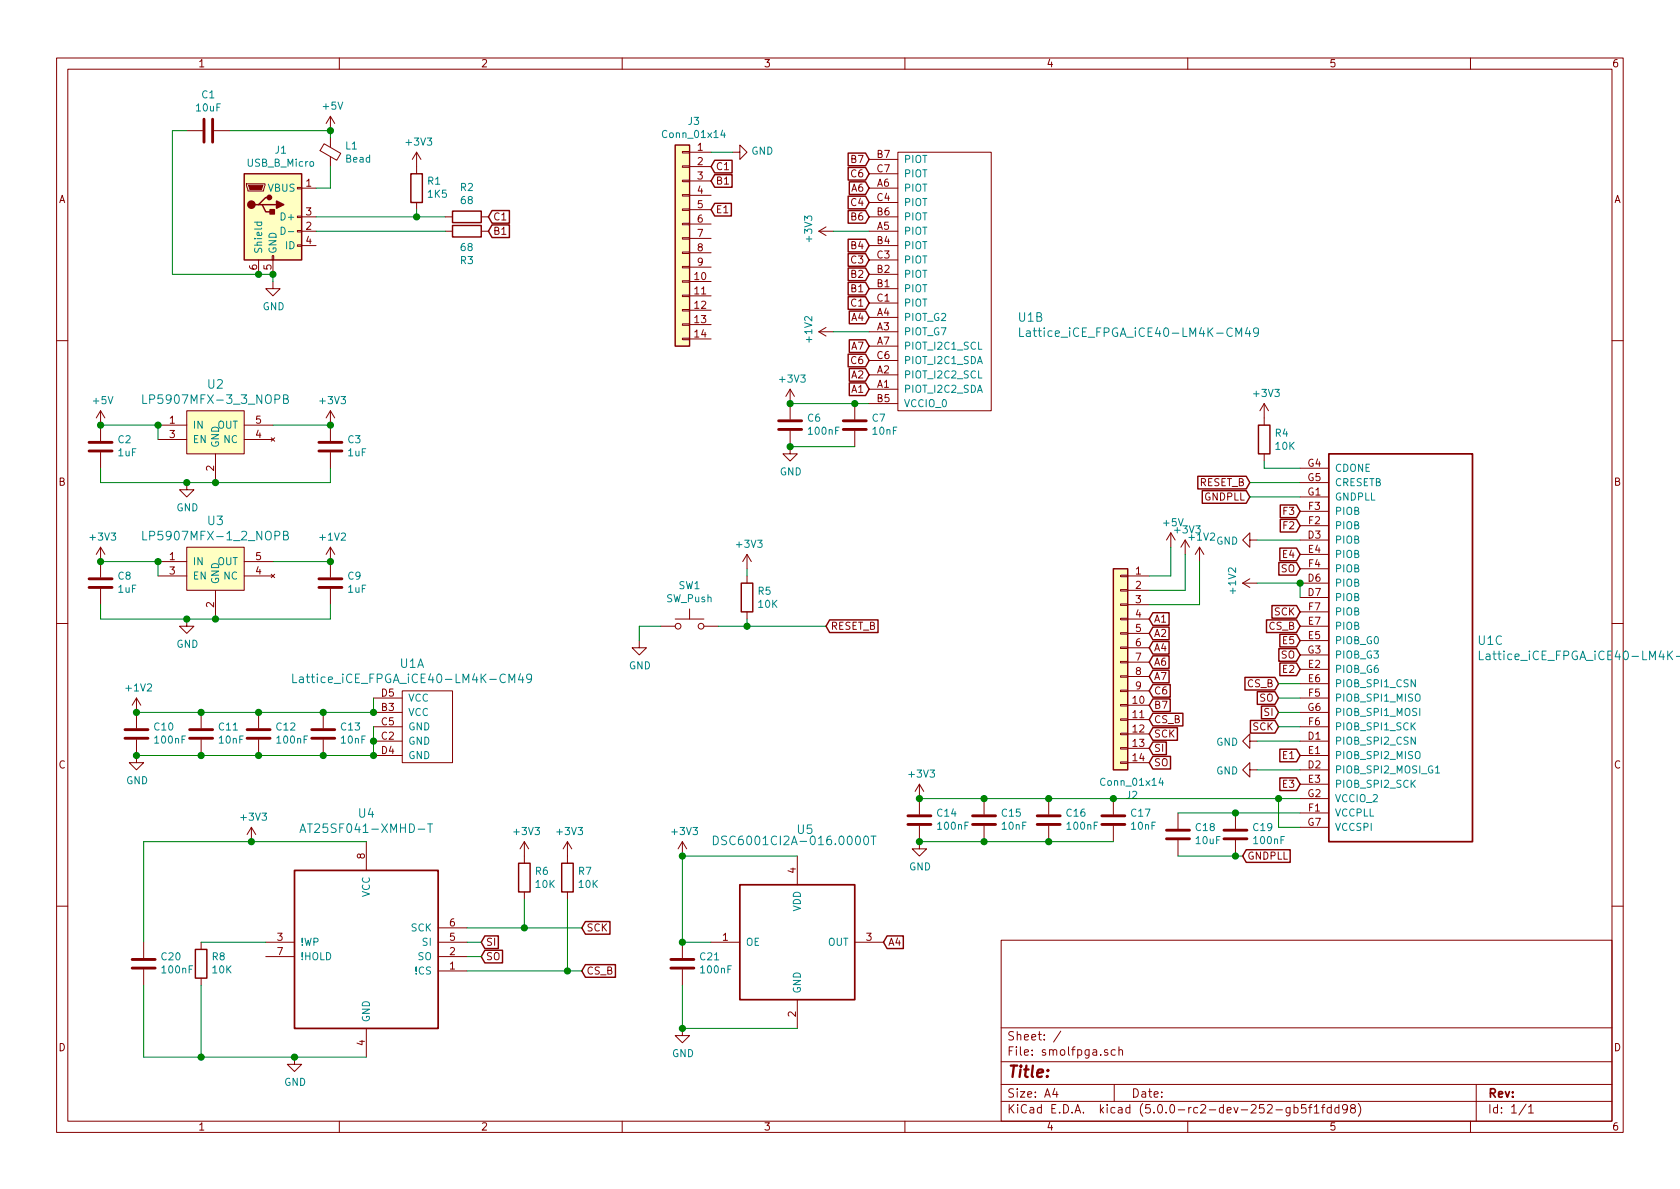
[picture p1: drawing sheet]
EESchema Schematic File Version 4
LIBS:smolfpga-cache
EELAYER 26 0
EELAYER END
$Descr A4 11693 8268
encoding utf-8
Sheet 1 1
Title ""
Date ""
Rev ""
Comp ""
Comment1 ""
Comment2 ""
Comment3 ""
Comment4 ""
$EndDescr
$Comp
L Connector:Conn_01x14 J3
U 1 1
P 4750 1650
F 0 "J3" H 4670 2467 50  0000 C CNN
F 1 "Conn_01x14" H 4670 2376 50  0000 C CNN
F 2 "smolfpga:Pin_Header_Straight_1x14_Pitch2.54mm" H 4750 1650 50  0001 C CNN
F 3 "~" H 4750 1650 50  0001 C CNN
	1    4750 1650
	-1   0    0    -1  
$EndComp
$Comp
L Connector:Conn_01x14 J2
U 1 1
P 7800 4600
F 0 "J2" H 7720 3675 50  0000 C CNN
F 1 "Conn_01x14" H 7720 3766 50  0000 C CNN
F 2 "smolfpga:Pin_Header_Straight_1x14_Pitch2.54mm" H 7800 4600 50  0001 C CNN
F 3 "~" H 7800 4600 50  0001 C CNN
	1    7800 4600
	-1   0    0    -1  
$EndComp
$Comp
L smolfpga:dk_PMIC-Voltage-Regulators-Linear_LP5907MFX-3_3_NOPB U3
U 1 1
P 1500 4100
F 0 "U3" H 1500 4587 60  0000 C CNN
F 1 "LP5907MFX-1_2_NOPB" H 1500 4481 60  0000 C CNN
F 2 "smolfpga:SOT-753" H 1700 4300 60  0001 L CNN
F 3 "http://www.ti.com/lit/ds/symlink/lp5907.pdf" H 1700 4400 60  0001 L CNN
F 4 "296-38557-1-ND" H 1700 4500 60  0001 L CNN "Digi-Key_PN"
F 5 "LP5907MFX-1.2/NOPB" H 1700 4600 60  0001 L CNN "MPN"
F 6 "Integrated Circuits (ICs)" H 1700 4700 60  0001 L CNN "Category"
F 7 "PMIC - Voltage Regulators - Linear" H 1700 4800 60  0001 L CNN "Family"
F 8 "http://www.ti.com/lit/ds/symlink/lp5907.pdf" H 1700 4900 60  0001 L CNN "DK_Datasheet_Link"
F 9 "/product-detail/en/texas-instruments/LP5907MFX-3.3-NOPB/296-38557-1-ND/5034443" H 1700 5000 60  0001 L CNN "DK_Detail_Page"
F 10 "IC REG LINEAR 31.2V 250MA SOT23" H 1700 5100 60  0001 L CNN "Description"
F 11 "Texas Instruments" H 1700 5200 60  0001 L CNN "Manufacturer"
F 12 "Active" H 1700 5300 60  0001 L CNN "Status"
	1    1500 4100
	1    0    0    -1  
$EndComp
$Comp
L smolfpga:dk_PMIC-Voltage-Regulators-Linear_LP5907MFX-3_3_NOPB U2
U 1 1
P 1500 3150
F 0 "U2" H 1500 3637 60  0000 C CNN
F 1 "LP5907MFX-3_3_NOPB" H 1500 3531 60  0000 C CNN
F 2 "smolfpga:SOT-753" H 1700 3350 60  0001 L CNN
F 3 "http://www.ti.com/lit/ds/symlink/lp5907.pdf" H 1700 3450 60  0001 L CNN
F 4 "296-38557-1-ND" H 1700 3550 60  0001 L CNN "Digi-Key_PN"
F 5 "LP5907MFX-3.3/NOPB" H 1700 3650 60  0001 L CNN "MPN"
F 6 "Integrated Circuits (ICs)" H 1700 3750 60  0001 L CNN "Category"
F 7 "PMIC - Voltage Regulators - Linear" H 1700 3850 60  0001 L CNN "Family"
F 8 "http://www.ti.com/lit/ds/symlink/lp5907.pdf" H 1700 3950 60  0001 L CNN "DK_Datasheet_Link"
F 9 "/product-detail/en/texas-instruments/LP5907MFX-3.3-NOPB/296-38557-1-ND/5034443" H 1700 4050 60  0001 L CNN "DK_Detail_Page"
F 10 "IC REG LINEAR 3.3V 250MA SOT23" H 1700 4150 60  0001 L CNN "Description"
F 11 "Texas Instruments" H 1700 4250 60  0001 L CNN "Manufacturer"
F 12 "Active" H 1700 4350 60  0001 L CNN "Status"
	1    1500 3150
	1    0    0    -1  
$EndComp
$Comp
L Connector:USB_B_Micro J1
U 1 1
P 1900 1500
F 0 "J1" H 1955 1967 50  0000 C CNN
F 1 "USB_B_Micro" H 1955 1876 50  0000 C CNN
F 2 "smolfpga:USB_Micro-B" H 2050 1450 50  0001 C CNN
F 3 "~" H 2050 1450 50  0001 C CNN
	1    1900 1500
	1    0    0    -1  
$EndComp
$Comp
L smolfpga:tinyfpga_AT25SF041-SSHD-B U4
U 1 1
P 1850 6450
F 0 "U4" H 2550 7250 60  0000 C CNN
F 1 "AT25SF041-XMHD-T" H 2550 7144 60  0000 C CNN
F 2 "smolfpga:TSSOP-8_4.4x3mm_Pitch0.65mm" H 1850 6450 50  0001 C CNN
F 3 "" H 1850 6450 50  0001 C CNN
	1    1850 6450
	1    0    0    -1  
$EndComp
$Comp
L smolfpga:tinyfpga_DSC6001CI2A-016.0000T U5
U 1 1
P 4950 6550
F 0 "U5" H 5541 7337 60  0000 L CNN
F 1 "DSC6001CI2A-016.0000T" H 4950 7259 60  0000 L CNN
F 2 "smolfpga:CDFN3225-4LD-PL-1" H 4950 6550 50  0001 C CNN
F 3 "" H 4950 6550 50  0001 C CNN
	1    4950 6550
	1    0    0    -1  
$EndComp
$Comp
L device:Ferrite_Bead_Small L1
U 1 1
P 2300 1050
F 0 "L1" H 2400 1096 50  0000 L CNN
F 1 "Bead" H 2400 1005 50  0000 L CNN
F 2 "smolfpga:L_0603" V 2230 1050 50  0001 C CNN
F 3 "" H 2300 1050 50  0001 C CNN
	1    2300 1050
	1    0    0    -1  
$EndComp
$Comp
L device:R R2
U 1 1
P 3250 1500
F 0 "R2" V 3043 1500 50  0000 C CNN
F 1 "68" V 3134 1500 50  0000 C CNN
F 2 "smolfpga:R_0402" V 3180 1500 50  0001 C CNN
F 3 "" H 3250 1500 50  0001 C CNN
	1    3250 1500
	0    1    1    0   
$EndComp
$Comp
L device:R R3
U 1 1
P 3250 1600
F 0 "R3" V 3043 1600 50  0000 C CNN
F 1 "68" V 3134 1600 50  0000 C CNN
F 2 "smolfpga:R_0402" V 3180 1600 50  0001 C CNN
F 3 "" H 3250 1600 50  0001 C CNN
	1    3250 1600
	0    -1   -1   0   
$EndComp
$Comp
L power:GND #PWR04
U 1 1
P 1900 1950
F 0 "#PWR04" H 1900 1700 50  0001 C CNN
F 1 "GND" H 1905 1777 50  0000 C CNN
F 2 "" H 1900 1950 50  0001 C CNN
F 3 "" H 1900 1950 50  0001 C CNN
	1    1900 1950
	1    0    0    -1  
$EndComp
$Comp
L device:R R1
U 1 1
P 2900 1300
F 0 "R1" H 2830 1254 50  0000 R CNN
F 1 "1K5" H 2830 1345 50  0000 R CNN
F 2 "smolfpga:R_0402" V 2830 1300 50  0001 C CNN
F 3 "" H 2900 1300 50  0001 C CNN
	1    2900 1300
	-1   0    0    1   
$EndComp
$Comp
L device:C C1
U 1 1
P 1450 900
F 0 "C1" V 1198 900 50  0000 C CNN
F 1 "10uF" V 1289 900 50  0000 C CNN
F 2 "smolfpga:C_0402" H 1488 750 50  0001 C CNN
F 3 "" H 1450 900 50  0001 C CNN
	1    1450 900 
	0    1    1    0   
$EndComp
$Comp
L device:C C2
U 1 1
P 700 3100
F 0 "C2" H 585 3054 50  0000 R CNN
F 1 "1uF" H 585 3145 50  0000 R CNN
F 2 "smolfpga:C_0402" H 738 2950 50  0001 C CNN
F 3 "" H 700 3100 50  0001 C CNN
	1    700  3100
	-1   0    0    1   
$EndComp
$Comp
L device:C C3
U 1 1
P 2300 3100
F 0 "C3" H 2185 3054 50  0000 R CNN
F 1 "1uF" H 2185 3145 50  0000 R CNN
F 2 "smolfpga:C_0402" H 2338 2950 50  0001 C CNN
F 3 "" H 2300 3100 50  0001 C CNN
	1    2300 3100
	-1   0    0    1   
$EndComp
$Comp
L device:C C8
U 1 1
P 700 4050
F 0 "C8" H 585 4004 50  0000 R CNN
F 1 "1uF" H 585 4095 50  0000 R CNN
F 2 "smolfpga:C_0402" H 738 3900 50  0001 C CNN
F 3 "" H 700 4050 50  0001 C CNN
	1    700  4050
	-1   0    0    1   
$EndComp
$Comp
L device:C C9
U 1 1
P 2300 4050
F 0 "C9" H 2185 4004 50  0000 R CNN
F 1 "1uF" H 2185 4095 50  0000 R CNN
F 2 "smolfpga:C_0402" H 2338 3900 50  0001 C CNN
F 3 "" H 2300 4050 50  0001 C CNN
	1    2300 4050
	-1   0    0    1   
$EndComp
$Comp
L device:C C10
U 1 1
P 950 5100
F 0 "C10" H 835 5054 50  0000 R CNN
F 1 "100nF" H 835 5145 50  0000 R CNN
F 2 "smolfpga:C_0402" H 988 4950 50  0001 C CNN
F 3 "" H 950 5100 50  0001 C CNN
	1    950  5100
	-1   0    0    1   
$EndComp
$Comp
L device:C C11
U 1 1
P 1400 5100
F 0 "C11" H 1285 5054 50  0000 R CNN
F 1 "10nF" H 1285 5145 50  0000 R CNN
F 2 "smolfpga:C_0402" H 1438 4950 50  0001 C CNN
F 3 "" H 1400 5100 50  0001 C CNN
	1    1400 5100
	-1   0    0    1   
$EndComp
$Comp
L device:C C12
U 1 1
P 1800 5100
F 0 "C12" H 1685 5054 50  0000 R CNN
F 1 "100nF" H 1685 5145 50  0000 R CNN
F 2 "smolfpga:C_0402" H 1838 4950 50  0001 C CNN
F 3 "" H 1800 5100 50  0001 C CNN
	1    1800 5100
	-1   0    0    1   
$EndComp
$Comp
L device:C C13
U 1 1
P 2250 5100
F 0 "C13" H 2135 5054 50  0000 R CNN
F 1 "10nF" H 2135 5145 50  0000 R CNN
F 2 "smolfpga:C_0402" H 2288 4950 50  0001 C CNN
F 3 "" H 2250 5100 50  0001 C CNN
	1    2250 5100
	-1   0    0    1   
$EndComp
$Comp
L device:R R8
U 1 1
P 1400 6700
F 0 "R8" H 1330 6654 50  0000 R CNN
F 1 "10K" H 1330 6745 50  0000 R CNN
F 2 "smolfpga:R_0402" V 1330 6700 50  0001 C CNN
F 3 "" H 1400 6700 50  0001 C CNN
	1    1400 6700
	-1   0    0    1   
$EndComp
$Comp
L device:C C20
U 1 1
P 1000 6700
F 0 "C20" H 885 6654 50  0000 R CNN
F 1 "100nF" H 885 6745 50  0000 R CNN
F 2 "smolfpga:C_0402" H 1038 6550 50  0001 C CNN
F 3 "" H 1000 6700 50  0001 C CNN
	1    1000 6700
	-1   0    0    1   
$EndComp
$Comp
L device:C C21
U 1 1
P 4750 6700
F 0 "C21" H 4635 6654 50  0000 R CNN
F 1 "100nF" H 4635 6745 50  0000 R CNN
F 2 "smolfpga:C_0402" H 4788 6550 50  0001 C CNN
F 3 "" H 4750 6700 50  0001 C CNN
	1    4750 6700
	-1   0    0    1   
$EndComp
Wire Wire Line
	4750 6550 4950 6550
Wire Wire Line
	5550 5950 4750 5950
Wire Wire Line
	4750 5950 4750 6550
Connection ~ 4750 6550
Wire Wire Line
	4750 7150 5550 7150
Wire Wire Line
	4750 6850 4750 7150
$Comp
L power:GND #PWR027
U 1 1
P 4750 7150
F 0 "#PWR027" H 4750 6900 50  0001 C CNN
F 1 "GND" H 4755 6977 50  0000 C CNN
F 2 "" H 4750 7150 50  0001 C CNN
F 3 "" H 4750 7150 50  0001 C CNN
	1    4750 7150
	1    0    0    -1  
$EndComp
Connection ~ 4750 7150
$Comp
L power:+3V3 #PWR026
U 1 1
P 4750 5950
F 0 "#PWR026" H 4750 5800 50  0001 C CNN
F 1 "+3V3" H 4765 6123 50  0000 C CNN
F 2 "" H 4750 5950 50  0001 C CNN
F 3 "" H 4750 5950 50  0001 C CNN
	1    4750 5950
	1    0    0    -1  
$EndComp
Connection ~ 4750 5950
$Comp
L power:GND #PWR017
U 1 1
P 1300 4300
F 0 "#PWR017" H 1300 4050 50  0001 C CNN
F 1 "GND" H 1305 4127 50  0000 C CNN
F 2 "" H 1300 4300 50  0001 C CNN
F 3 "" H 1300 4300 50  0001 C CNN
	1    1300 4300
	1    0    0    -1  
$EndComp
$Comp
L power:GND #PWR08
U 1 1
P 1300 3350
F 0 "#PWR08" H 1300 3100 50  0001 C CNN
F 1 "GND" H 1305 3177 50  0000 C CNN
F 2 "" H 1300 3350 50  0001 C CNN
F 3 "" H 1300 3350 50  0001 C CNN
	1    1300 3350
	1    0    0    -1  
$EndComp
Wire Wire Line
	700  2950 1100 2950
Wire Wire Line
	700  3250 700  3350
Wire Wire Line
	700  3350 1300 3350
Wire Wire Line
	1900 2950 2300 2950
Wire Wire Line
	2300 3250 2300 3350
Wire Wire Line
	1300 3350 1500 3350
Connection ~ 1300 3350
Wire Wire Line
	1500 3350 2300 3350
Connection ~ 1500 3350
$Comp
L power:+3V3 #PWR07
U 1 1
P 2300 2950
F 0 "#PWR07" H 2300 2800 50  0001 C CNN
F 1 "+3V3" H 2315 3123 50  0000 C CNN
F 2 "" H 2300 2950 50  0001 C CNN
F 3 "" H 2300 2950 50  0001 C CNN
	1    2300 2950
	1    0    0    -1  
$EndComp
Connection ~ 2300 2950
$Comp
L power:+5V #PWR06
U 1 1
P 700 2950
F 0 "#PWR06" H 700 2800 50  0001 C CNN
F 1 "+5V" H 715 3123 50  0000 C CNN
F 2 "" H 700 2950 50  0001 C CNN
F 3 "" H 700 2950 50  0001 C CNN
	1    700  2950
	1    0    0    -1  
$EndComp
Connection ~ 700  2950
Wire Wire Line
	700  3900 1100 3900
Wire Wire Line
	1100 3900 1100 4000
Connection ~ 1100 3900
Wire Wire Line
	1100 2950 1100 3050
Connection ~ 1100 2950
Wire Wire Line
	700  4200 700  4300
Wire Wire Line
	700  4300 1300 4300
Wire Wire Line
	1500 4300 2300 4300
Wire Wire Line
	2300 4300 2300 4200
Connection ~ 1500 4300
Connection ~ 1300 4300
Wire Wire Line
	1300 4300 1500 4300
Wire Wire Line
	1900 3900 2300 3900
$Comp
L power:+1V2 #PWR012
U 1 1
P 2300 3900
F 0 "#PWR012" H 2300 3750 50  0001 C CNN
F 1 "+1V2" H 2315 4073 50  0000 C CNN
F 2 "" H 2300 3900 50  0001 C CNN
F 3 "" H 2300 3900 50  0001 C CNN
	1    2300 3900
	1    0    0    -1  
$EndComp
Connection ~ 2300 3900
Wire Wire Line
	2200 1300 2300 1300
Wire Wire Line
	2300 1300 2300 1150
Wire Wire Line
	2200 1500 2900 1500
Wire Wire Line
	2900 1450 2900 1500
Connection ~ 2900 1500
Wire Wire Line
	2900 1500 3100 1500
Wire Wire Line
	2200 1600 3100 1600
Wire Wire Line
	1900 1950 1900 1900
Wire Wire Line
	1900 1900 1800 1900
Connection ~ 1900 1900
Wire Wire Line
	1800 1900 1200 1900
Wire Wire Line
	1200 1900 1200 900 
Wire Wire Line
	1200 900  1300 900 
Connection ~ 1800 1900
Wire Wire Line
	1600 900  2300 900 
Wire Wire Line
	2300 900  2300 950 
$Comp
L power:+5V #PWR01
U 1 1
P 2300 900
F 0 "#PWR01" H 2300 750 50  0001 C CNN
F 1 "+5V" H 2315 1073 50  0000 C CNN
F 2 "" H 2300 900 50  0001 C CNN
F 3 "" H 2300 900 50  0001 C CNN
	1    2300 900 
	1    0    0    -1  
$EndComp
Connection ~ 2300 900 
$Comp
L power:+3V3 #PWR03
U 1 1
P 2900 1150
F 0 "#PWR03" H 2900 1000 50  0001 C CNN
F 1 "+3V3" H 2915 1323 50  0000 C CNN
F 2 "" H 2900 1150 50  0001 C CNN
F 3 "" H 2900 1150 50  0001 C CNN
	1    2900 1150
	1    0    0    -1  
$EndComp
Wire Wire Line
	1850 6550 1400 6550
Wire Wire Line
	1400 7350 2050 7350
Wire Wire Line
	1400 6850 1400 7350
Wire Wire Line
	1000 6550 1000 5850
Wire Wire Line
	1000 5850 1750 5850
Wire Wire Line
	1000 6850 1000 7350
Wire Wire Line
	1000 7350 1400 7350
Connection ~ 1400 7350
$Comp
L power:GND #PWR028
U 1 1
P 2050 7350
F 0 "#PWR028" H 2050 7100 50  0001 C CNN
F 1 "GND" H 2055 7177 50  0000 C CNN
F 2 "" H 2050 7350 50  0001 C CNN
F 3 "" H 2050 7350 50  0001 C CNN
	1    2050 7350
	1    0    0    -1  
$EndComp
Connection ~ 2050 7350
Wire Wire Line
	2050 7350 2550 7350
$Comp
L power:+3V3 #PWR022
U 1 1
P 1750 5850
F 0 "#PWR022" H 1750 5700 50  0001 C CNN
F 1 "+3V3" H 1765 6023 50  0000 C CNN
F 2 "" H 1750 5850 50  0001 C CNN
F 3 "" H 1750 5850 50  0001 C CNN
	1    1750 5850
	1    0    0    -1  
$EndComp
Connection ~ 1750 5850
Wire Wire Line
	1750 5850 2550 5850
$Comp
L power:+1V2 #PWR019
U 1 1
P 950 4950
F 0 "#PWR019" H 950 4800 50  0001 C CNN
F 1 "+1V2" H 965 5123 50  0000 C CNN
F 2 "" H 950 4950 50  0001 C CNN
F 3 "" H 950 4950 50  0001 C CNN
	1    950  4950
	1    0    0    -1  
$EndComp
$Comp
L Switch:SW_Push SW1
U 1 1
P 4800 4350
F 0 "SW1" H 4800 4635 50  0000 C CNN
F 1 "SW_Push" H 4800 4544 50  0000 C CNN
F 2 "smolfpga:PTS_810_SMT_Switch" H 4800 4550 50  0001 C CNN
F 3 "" H 4800 4550 50  0001 C CNN
	1    4800 4350
	1    0    0    -1  
$EndComp
$Comp
L device:R R5
U 1 1
P 5200 4150
F 0 "R5" H 5270 4196 50  0000 L CNN
F 1 "10K" H 5270 4105 50  0000 L CNN
F 2 "smolfpga:R_0402" V 5130 4150 50  0001 C CNN
F 3 "" H 5200 4150 50  0001 C CNN
	1    5200 4150
	1    0    0    -1  
$EndComp
$Comp
L power:+3V3 #PWR016
U 1 1
P 5200 3950
F 0 "#PWR016" H 5200 3800 50  0001 C CNN
F 1 "+3V3" H 5215 4123 50  0000 C CNN
F 2 "" H 5200 3950 50  0001 C CNN
F 3 "" H 5200 3950 50  0001 C CNN
	1    5200 3950
	1    0    0    -1  
$EndComp
Wire Wire Line
	5200 4000 5200 3950
Wire Wire Line
	5000 4350 5200 4350
Wire Wire Line
	5200 4350 5200 4300
$Comp
L power:GND #PWR018
U 1 1
P 4450 4450
F 0 "#PWR018" H 4450 4200 50  0001 C CNN
F 1 "GND" H 4455 4277 50  0000 C CNN
F 2 "" H 4450 4450 50  0001 C CNN
F 3 "" H 4450 4450 50  0001 C CNN
	1    4450 4450
	1    0    0    -1  
$EndComp
Wire Wire Line
	4450 4450 4450 4350
Wire Wire Line
	4450 4350 4600 4350
Text GLabel 5750 4350 2    50   Input ~ 0
RESET_B
Wire Wire Line
	5200 4350 5750 4350
Connection ~ 5200 4350
Text GLabel 8700 3350 0    50   Input ~ 0
RESET_B
Text GLabel 4050 6450 2    50   Input ~ 0
SCK
Text GLabel 3350 6550 2    50   Input ~ 0
SI
Text GLabel 3350 6650 2    50   Input ~ 0
SO
Text GLabel 4050 6750 2    50   Input ~ 0
CS_B
Wire Wire Line
	3350 6550 3250 6550
Wire Wire Line
	3250 6650 3350 6650
Text GLabel 8900 4750 0    50   Input ~ 0
CS_B
Text GLabel 8900 4850 0    50   Input ~ 0
SO
Text GLabel 8900 4950 0    50   Input ~ 0
SI
Text GLabel 8900 5050 0    50   Input ~ 0
SCK
Wire Wire Line
	8900 4750 9050 4750
Wire Wire Line
	9050 4850 8900 4850
Wire Wire Line
	8900 4950 9050 4950
Wire Wire Line
	9050 5050 8900 5050
$Comp
L power:+3V3 #PWR021
U 1 1
P 6400 5550
F 0 "#PWR021" H 6400 5400 50  0001 C CNN
F 1 "+3V3" H 6415 5723 50  0000 C CNN
F 2 "" H 6400 5550 50  0001 C CNN
F 3 "" H 6400 5550 50  0001 C CNN
	1    6400 5550
	1    0    0    -1  
$EndComp
$Comp
L device:C C14
U 1 1
P 6400 5700
F 0 "C14" H 6285 5654 50  0000 R CNN
F 1 "100nF" H 6285 5745 50  0000 R CNN
F 2 "smolfpga:C_0402" H 6438 5550 50  0001 C CNN
F 3 "" H 6400 5700 50  0001 C CNN
	1    6400 5700
	-1   0    0    1   
$EndComp
$Comp
L device:C C15
U 1 1
P 6850 5700
F 0 "C15" H 6735 5654 50  0000 R CNN
F 1 "10nF" H 6735 5745 50  0000 R CNN
F 2 "smolfpga:C_0402" H 6888 5550 50  0001 C CNN
F 3 "" H 6850 5700 50  0001 C CNN
	1    6850 5700
	-1   0    0    1   
$EndComp
$Comp
L device:C C16
U 1 1
P 7300 5700
F 0 "C16" H 7185 5654 50  0000 R CNN
F 1 "100nF" H 7185 5745 50  0000 R CNN
F 2 "smolfpga:C_0402" H 7338 5550 50  0001 C CNN
F 3 "" H 7300 5700 50  0001 C CNN
	1    7300 5700
	-1   0    0    1   
$EndComp
$Comp
L device:C C17
U 1 1
P 7750 5700
F 0 "C17" H 7635 5654 50  0000 R CNN
F 1 "10nF" H 7635 5745 50  0000 R CNN
F 2 "smolfpga:C_0402" H 7788 5550 50  0001 C CNN
F 3 "" H 7750 5700 50  0001 C CNN
	1    7750 5700
	-1   0    0    1   
$EndComp
$Comp
L power:GND #PWR023
U 1 1
P 6400 5850
F 0 "#PWR023" H 6400 5600 50  0001 C CNN
F 1 "GND" H 6405 5677 50  0000 C CNN
F 2 "" H 6400 5850 50  0001 C CNN
F 3 "" H 6400 5850 50  0001 C CNN
	1    6400 5850
	1    0    0    -1  
$EndComp
$Comp
L device:C C18
U 1 1
P 8200 5800
F 0 "C18" H 8085 5754 50  0000 R CNN
F 1 "10uF" H 8085 5845 50  0000 R CNN
F 2 "smolfpga:C_0402" H 8238 5650 50  0001 C CNN
F 3 "" H 8200 5800 50  0001 C CNN
	1    8200 5800
	-1   0    0    1   
$EndComp
Wire Wire Line
	9050 5750 8900 5750
Wire Wire Line
	8900 5750 8900 5550
Connection ~ 8900 5550
Wire Wire Line
	8900 5550 9050 5550
Text GLabel 8650 5950 2    50   Input ~ 0
GNDPLL
Text GLabel 8700 3450 0    50   Input ~ 0
GNDPLL
Wire Wire Line
	8700 3450 9050 3450
Text GLabel 6050 1100 0    50   Input ~ 0
B7
Text GLabel 6050 1300 0    50   Input ~ 0
A6
Text GLabel 6050 1400 0    50   Input ~ 0
C4
Text GLabel 6050 1500 0    50   Input ~ 0
B6
Text GLabel 6050 2200 0    50   Input ~ 0
A4
Text GLabel 6050 1700 0    50   Input ~ 0
B4
Text GLabel 6050 1800 0    50   Input ~ 0
C3
Text GLabel 6050 1900 0    50   Input ~ 0
B2
Text GLabel 6050 2600 0    50   Input ~ 0
A2
Text GLabel 6050 2000 0    50   Input ~ 0
B1
Text GLabel 6050 2400 0    50   Input ~ 0
A7
Text GLabel 6050 2500 0    50   Input ~ 0
C6
Text GLabel 6050 2700 0    50   Input ~ 0
A1
$Comp
L power:+3V3 #PWR09
U 1 1
P 5500 2800
F 0 "#PWR09" H 5500 2650 50  0001 C CNN
F 1 "+3V3" H 5515 2973 50  0000 C CNN
F 2 "" H 5500 2800 50  0001 C CNN
F 3 "" H 5500 2800 50  0001 C CNN
	1    5500 2800
	1    0    0    -1  
$EndComp
$Comp
L power:GND #PWR010
U 1 1
P 5500 3100
F 0 "#PWR010" H 5500 2850 50  0001 C CNN
F 1 "GND" H 5505 2927 50  0000 C CNN
F 2 "" H 5500 3100 50  0001 C CNN
F 3 "" H 5500 3100 50  0001 C CNN
	1    5500 3100
	1    0    0    -1  
$EndComp
Text GLabel 9050 3650 0    50   Input ~ 0
F2
Text GLabel 9050 3850 0    50   Input ~ 0
E4
Text GLabel 9050 4450 0    50   Input ~ 0
E5
Text GLabel 9050 4650 0    50   Input ~ 0
E2
Text GLabel 9050 5250 0    50   Input ~ 0
E1
Text GLabel 9050 5450 0    50   Input ~ 0
E3
$Comp
L power:+3V3 #PWR014
U 1 1
P 8250 3850
F 0 "#PWR014" H 8250 3700 50  0001 C CNN
F 1 "+3V3" H 8265 4023 50  0000 C CNN
F 2 "" H 8250 3850 50  0001 C CNN
F 3 "" H 8250 3850 50  0001 C CNN
	1    8250 3850
	1    0    0    -1  
$EndComp
$Comp
L power:+5V #PWR013
U 1 1
P 8150 3800
F 0 "#PWR013" H 8150 3650 50  0001 C CNN
F 1 "+5V" H 8165 3973 50  0000 C CNN
F 2 "" H 8150 3800 50  0001 C CNN
F 3 "" H 8150 3800 50  0001 C CNN
	1    8150 3800
	1    0    0    -1  
$EndComp
$Comp
L power:+1V2 #PWR015
U 1 1
P 8350 3900
F 0 "#PWR015" H 8350 3750 50  0001 C CNN
F 1 "+1V2" H 8365 4073 50  0000 C CNN
F 2 "" H 8350 3900 50  0001 C CNN
F 3 "" H 8350 3900 50  0001 C CNN
	1    8350 3900
	1    0    0    -1  
$EndComp
$Comp
L power:GND #PWR02
U 1 1
P 5100 1050
F 0 "#PWR02" H 5100 800 50  0001 C CNN
F 1 "GND" V 5105 922 50  0000 R CNN
F 2 "" H 5100 1050 50  0001 C CNN
F 3 "" H 5100 1050 50  0001 C CNN
	1    5100 1050
	0    -1   -1   0   
$EndComp
Text GLabel 8000 4700 2    50   Input ~ 0
A7
Text GLabel 8000 5000 2    50   Input ~ 0
CS_B
Text GLabel 8000 5300 2    50   Input ~ 0
SO
Text GLabel 8000 5200 2    50   Input ~ 0
SI
Text GLabel 8000 5100 2    50   Input ~ 0
SCK
Text GLabel 8000 4500 2    50   Input ~ 0
A4
Text GLabel 8000 4900 2    50   Input ~ 0
B7
Text GLabel 8000 4600 2    50   Input ~ 0
A6
Text GLabel 3400 1600 2    50   Input ~ 0
B1
Text GLabel 3400 1500 2    50   Input ~ 0
C1
Text GLabel 4950 1450 2    50   Input ~ 0
E1
Text GLabel 6050 2100 0    50   Input ~ 0
C1
Text GLabel 8000 4300 2    50   Input ~ 0
A1
Text GLabel 8000 4400 2    50   Input ~ 0
A2
Wire Wire Line
	4950 1050 5100 1050
$Comp
L device:R R4
U 1 1
P 8800 3050
F 0 "R4" H 8870 3096 50  0000 L CNN
F 1 "10K" H 8870 3005 50  0000 L CNN
F 2 "smolfpga:R_0402" V 8730 3050 50  0001 C CNN
F 3 "" H 8800 3050 50  0001 C CNN
	1    8800 3050
	1    0    0    -1  
$EndComp
$Comp
L power:+3V3 #PWR05
U 1 1
P 8800 2900
F 0 "#PWR05" H 8800 2750 50  0001 C CNN
F 1 "+3V3" H 8815 3073 50  0000 C CNN
F 2 "" H 8800 2900 50  0001 C CNN
F 3 "" H 8800 2900 50  0001 C CNN
	1    8800 2900
	1    0    0    -1  
$EndComp
Wire Wire Line
	9050 3250 8800 3250
Wire Wire Line
	8800 3250 8800 3200
$Comp
L device:R R6
U 1 1
P 3650 6100
F 0 "R6" H 3720 6146 50  0000 L CNN
F 1 "10K" H 3720 6055 50  0000 L CNN
F 2 "smolfpga:R_0402" V 3580 6100 50  0001 C CNN
F 3 "" H 3650 6100 50  0001 C CNN
	1    3650 6100
	1    0    0    -1  
$EndComp
$Comp
L device:R R7
U 1 1
P 3950 6100
F 0 "R7" H 4020 6146 50  0000 L CNN
F 1 "10K" H 4020 6055 50  0000 L CNN
F 2 "smolfpga:R_0402" V 3880 6100 50  0001 C CNN
F 3 "" H 3950 6100 50  0001 C CNN
	1    3950 6100
	1    0    0    -1  
$EndComp
Wire Wire Line
	3250 6450 3650 6450
Wire Wire Line
	3650 6250 3650 6450
Connection ~ 3650 6450
Wire Wire Line
	3650 6450 4050 6450
$Comp
L power:+3V3 #PWR024
U 1 1
P 3650 5950
F 0 "#PWR024" H 3650 5800 50  0001 C CNN
F 1 "+3V3" H 3665 6123 50  0000 C CNN
F 2 "" H 3650 5950 50  0001 C CNN
F 3 "" H 3650 5950 50  0001 C CNN
	1    3650 5950
	1    0    0    -1  
$EndComp
$Comp
L power:+3V3 #PWR025
U 1 1
P 3950 5950
F 0 "#PWR025" H 3950 5800 50  0001 C CNN
F 1 "+3V3" H 3965 6123 50  0000 C CNN
F 2 "" H 3950 5950 50  0001 C CNN
F 3 "" H 3950 5950 50  0001 C CNN
	1    3950 5950
	1    0    0    -1  
$EndComp
$Comp
L power:+3V3 #PWR0101
U 1 1
P 700 3900
F 0 "#PWR0101" H 700 3750 50  0001 C CNN
F 1 "+3V3" H 715 4073 50  0000 C CNN
F 2 "" H 700 3900 50  0001 C CNN
F 3 "" H 700 3900 50  0001 C CNN
	1    700  3900
	1    0    0    -1  
$EndComp
Connection ~ 700  3900
$Comp
L power:+1V2 #PWR0102
U 1 1
P 8750 4050
F 0 "#PWR0102" H 8750 3900 50  0001 C CNN
F 1 "+1V2" H 8765 4223 50  0000 C CNN
F 2 "" H 8750 4050 50  0001 C CNN
F 3 "" H 8750 4050 50  0001 C CNN
	1    8750 4050
	0    -1   -1   0   
$EndComp
Wire Wire Line
	8750 4050 9050 4050
$Comp
L power:GND #PWR0104
U 1 1
P 8750 3750
F 0 "#PWR0104" H 8750 3500 50  0001 C CNN
F 1 "GND" V 8755 3622 50  0000 R CNN
F 2 "" H 8750 3750 50  0001 C CNN
F 3 "" H 8750 3750 50  0001 C CNN
	1    8750 3750
	0    1    1    0   
$EndComp
Wire Wire Line
	8750 3750 9050 3750
$Comp
L power:+1V2 #PWR0105
U 1 1
P 5800 2300
F 0 "#PWR0105" H 5800 2150 50  0001 C CNN
F 1 "+1V2" H 5815 2473 50  0000 C CNN
F 2 "" H 5800 2300 50  0001 C CNN
F 3 "" H 5800 2300 50  0001 C CNN
	1    5800 2300
	0    -1   -1   0   
$EndComp
Wire Wire Line
	5800 2300 6050 2300
$Comp
L power:+3V3 #PWR0106
U 1 1
P 5800 1600
F 0 "#PWR0106" H 5800 1450 50  0001 C CNN
F 1 "+3V3" H 5815 1773 50  0000 C CNN
F 2 "" H 5800 1600 50  0001 C CNN
F 3 "" H 5800 1600 50  0001 C CNN
	1    5800 1600
	0    -1   -1   0   
$EndComp
Wire Wire Line
	5800 1600 6050 1600
Text GLabel 9050 3950 0    50   Input ~ 0
SO
Text GLabel 9050 4550 0    50   Input ~ 0
SO
Text GLabel 9050 4250 0    50   Input ~ 0
SCK
Text GLabel 9050 4350 0    50   Input ~ 0
CS_B
$Comp
L device:C C6
U 1 1
P 5500 2950
F 0 "C6" H 5385 2904 50  0000 R CNN
F 1 "100nF" H 5385 2995 50  0000 R CNN
F 2 "smolfpga:C_0402" H 5538 2800 50  0001 C CNN
F 3 "" H 5500 2950 50  0001 C CNN
	1    5500 2950
	-1   0    0    1   
$EndComp
$Comp
L device:C C7
U 1 1
P 5950 2950
F 0 "C7" H 5835 2904 50  0000 R CNN
F 1 "10nF" H 5835 2995 50  0000 R CNN
F 2 "smolfpga:C_0402" H 5988 2800 50  0001 C CNN
F 3 "" H 5950 2950 50  0001 C CNN
	1    5950 2950
	-1   0    0    1   
$EndComp
Text GLabel 6150 6550 2    50   Input ~ 0
A4
Text GLabel 4950 1250 2    50   Input ~ 0
B1
Text GLabel 4950 1150 2    50   Input ~ 0
C1
Text GLabel 6050 1200 0    50   Input ~ 0
C6
Text GLabel 8000 4800 2    50   Input ~ 0
C6
$Comp
L power:GND #PWR0103
U 1 1
P 8750 5150
F 0 "#PWR0103" H 8750 4900 50  0001 C CNN
F 1 "GND" V 8755 5022 50  0000 R CNN
F 2 "" H 8750 5150 50  0001 C CNN
F 3 "" H 8750 5150 50  0001 C CNN
	1    8750 5150
	0    1    1    0   
$EndComp
Wire Wire Line
	8750 5150 9050 5150
$Comp
L power:GND #PWR0107
U 1 1
P 8750 5350
F 0 "#PWR0107" H 8750 5100 50  0001 C CNN
F 1 "GND" V 8755 5222 50  0000 R CNN
F 2 "" H 8750 5350 50  0001 C CNN
F 3 "" H 8750 5350 50  0001 C CNN
	1    8750 5350
	0    1    1    0   
$EndComp
Wire Wire Line
	8750 5350 9050 5350
$Comp
L smolfpga:Lattice_iCE_FPGA_iCE40-LM4K-CM49 U1
U 1 1
P 2600 5250
F 0 "U1" H 2868 4613 60  0000 C CNN
F 1 "Lattice_iCE_FPGA_iCE40-LM4K-CM49" H 2868 4719 60  0000 C CNN
F 2 "smolfpga:VFBGA-49" H 2600 5250 50  0001 C CNN
F 3 "" H 2600 5250 50  0001 C CNN
	1    2600 5250
	1    0    0    1   
$EndComp
$Comp
L smolfpga:Lattice_iCE_FPGA_iCE40-LM4K-CM49 U1
U 2 1
P 6050 1100
F 0 "U1" H 7081 3   60  0000 L CNN
F 1 "Lattice_iCE_FPGA_iCE40-LM4K-CM49" H 7081 -103 60  0000 L CNN
F 2 "smolfpga:VFBGA-49" H 6050 1100 50  0001 C CNN
F 3 "" H 6050 1100 50  0001 C CNN
	2    6050 1100
	1    0    0    -1  
$EndComp
$Comp
L smolfpga:Lattice_iCE_FPGA_iCE40-LM4K-CM49 U1
U 3 1
P 9050 3250
F 0 "U1" H 10281 2053 60  0000 L CNN
F 1 "Lattice_iCE_FPGA_iCE40-LM4K-CM49" H 10281 1947 60  0000 L CNN
F 2 "smolfpga:VFBGA-49" H 9050 3250 50  0001 C CNN
F 3 "" H 9050 3250 50  0001 C CNN
	3    9050 3250
	1    0    0    -1  
$EndComp
Wire Wire Line
	2600 5250 2250 5250
Connection ~ 2250 5250
Connection ~ 2250 4950
Wire Wire Line
	2250 4950 2600 4950
Wire Wire Line
	1800 5250 2250 5250
Wire Wire Line
	1800 4950 2250 4950
Wire Wire Line
	950  4950 1400 4950
Connection ~ 950  4950
Connection ~ 1800 4950
Connection ~ 1400 4950
Wire Wire Line
	1400 4950 1800 4950
Wire Wire Line
	950  5250 1400 5250
Connection ~ 1800 5250
Connection ~ 1400 5250
Wire Wire Line
	1400 5250 1800 5250
Wire Wire Line
	3250 6750 3950 6750
Wire Wire Line
	3950 6250 3950 6750
Connection ~ 3950 6750
Wire Wire Line
	3950 6750 4050 6750
Wire Wire Line
	5950 2800 6050 2800
Wire Wire Line
	5500 3100 5950 3100
Connection ~ 5500 3100
Wire Wire Line
	5950 2800 5500 2800
Connection ~ 5950 2800
Connection ~ 5500 2800
Wire Wire Line
	2600 5050 2600 5150
Connection ~ 2600 5250
Connection ~ 2600 5150
Wire Wire Line
	2600 5150 2600 5250
Wire Wire Line
	2600 4850 2600 4950
Connection ~ 2600 4950
Wire Wire Line
	8700 3350 9050 3350
Text GLabel 9050 3550 0    50   Input ~ 0
F3
$Comp
L power:GND #PWR0108
U 1 1
P 950 5250
F 0 "#PWR0108" H 950 5000 50  0001 C CNN
F 1 "GND" H 955 5077 50  0000 C CNN
F 2 "" H 950 5250 50  0001 C CNN
F 3 "" H 950 5250 50  0001 C CNN
	1    950  5250
	1    0    0    -1  
$EndComp
Connection ~ 950  5250
Wire Wire Line
	9050 4050 9050 4150
Connection ~ 9050 4050
Wire Wire Line
	8600 5950 8650 5950
$Comp
L device:C C19
U 1 1
P 8600 5800
F 0 "C19" H 8485 5754 50  0000 R CNN
F 1 "100nF" H 8485 5845 50  0000 R CNN
F 2 "smolfpga:C_0402" H 8638 5650 50  0001 C CNN
F 3 "" H 8600 5800 50  0001 C CNN
	1    8600 5800
	-1   0    0    1   
$EndComp
Wire Wire Line
	9050 5650 8600 5650
Connection ~ 8600 5650
Wire Wire Line
	8600 5650 8200 5650
Wire Wire Line
	8600 5950 8200 5950
Connection ~ 8600 5950
Wire Wire Line
	7750 5550 8900 5550
Wire Wire Line
	6400 5550 6850 5550
Connection ~ 6400 5550
Connection ~ 7750 5550
Connection ~ 6850 5550
Wire Wire Line
	6850 5550 7300 5550
Connection ~ 7300 5550
Wire Wire Line
	7300 5550 7750 5550
Wire Wire Line
	7750 5850 7300 5850
Connection ~ 6400 5850
Connection ~ 6850 5850
Wire Wire Line
	6850 5850 6400 5850
Connection ~ 7300 5850
Wire Wire Line
	7300 5850 6850 5850
Wire Wire Line
	8000 4200 8350 4200
Wire Wire Line
	8350 4200 8350 3900
Wire Wire Line
	8000 4100 8250 4100
Wire Wire Line
	8250 4100 8250 3850
Wire Wire Line
	8000 4000 8150 4000
Wire Wire Line
	8150 4000 8150 3800
$EndSCHEMATC
